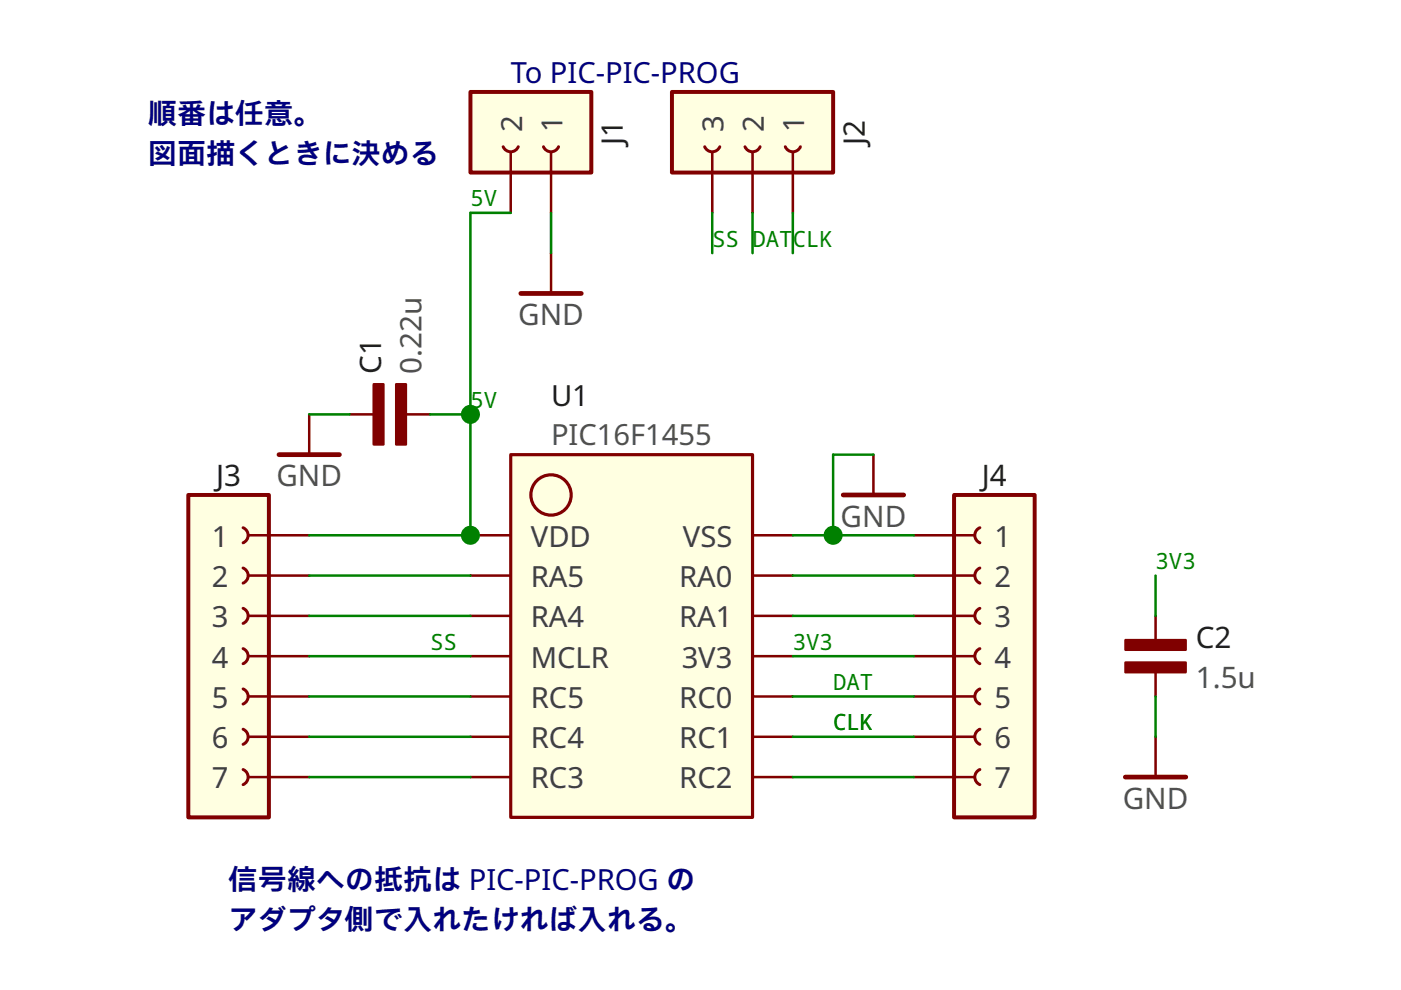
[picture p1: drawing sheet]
<svg xmlns="http://www.w3.org/2000/svg" width="297mm" height="210mm" viewBox="0 0 297 210" stroke-linecap="round" stroke-linejoin="round" font-family="sans-serif">
<path d="M59.1 96.4h12.9" fill="none" stroke="#800000" stroke-width="1"/>
<path d="M65.6 87.9v8.5" fill="none" stroke="#800000" stroke-width=".53"/>
<g fill="#ffffe1" stroke="#800000" stroke-width=".67">
<path d="M108.3 96.4h51.3v76.9h-51.3z" fill-rule="evenodd"/>
<circle cx="116.8" cy="104.9" r="4.3"/>
</g>
<g fill="none" stroke="#800000" stroke-width=".53">
<path d="M74.1 87.9h5.1M86.1 87.9h5.1M99.7 113.5h8.6M159.6 113.5h8.5M99.7 130.6h8.6M99.7 139.1h8.6M99.7 122h8.6M159.6 130.6h8.5M159.6 139.1h8.5M159.6 122h8.5M99.7 156.2h8.6M99.7 147.7h8.6"/>
<path d="M159.6 156.2h8.5M159.6 147.7h8.5M245 156.2v8.6M99.7 164.8h8.6M159.6 164.8h8.5"/>
</g>
<g fill="#800000" stroke="#800000" stroke-width=".5">
<path d="M79.2 81.5h2.1v12.7h-2.1z" fill-rule="evenodd"/>
<path d="M84 81.5h2.1v12.7h-2.1z" fill-rule="evenodd"/>
</g>
<path d="M238.6 164.8h12.8" fill="none" stroke="#800000" stroke-width="1"/>
<path d="M99.7 19.5h25.7v17.1h-25.7z" fill-rule="evenodd" fill="#ffffe1" stroke="#800000" stroke-width=".84"/>
<path d="M106.7 31.1a1.73 1.73 0 0 0 1.6 1.1 1.73 1.73 0 0 0 1.6-1.1M115.2 31.1a1.73 1.73 0 0 0 1.6 1.1 1.73 1.73 0 0 0 1.6-1.1" fill="none" stroke="#800000" stroke-width=".63"/>
<path d="M108.3 32.3v12.8M116.8 32.3v12.8" fill="none" stroke="#800000" stroke-width=".53"/>
<path d="M142.5 19.5h34.1v17.1h-34.1z" fill-rule="evenodd" fill="#ffffe1" stroke="#800000" stroke-width=".84"/>
<path d="M149.4 31.1a1.73 1.73 0 0 0 1.6 1.1 1.73 1.73 0 0 0 1.6-1.1M158 31.1a1.73 1.73 0 0 0 1.6 1.1 1.73 1.73 0 0 0 1.6-1.1M166.5 31.1a1.73 1.73 0 0 0 1.6 1.1 1.73 1.73 0 0 0 1.6-1.1" fill="none" stroke="#800000" stroke-width=".63"/>
<path d="M151 32.3v12.8M159.6 32.3v12.8M168.1 32.3v12.8M116.8 53.7v8.5" fill="none" stroke="#800000" stroke-width=".53"/>
<path d="M110.4 62.2h12.8" fill="none" stroke="#800000" stroke-width="1"/>
<path d="M202.3 104.9h17.1v68.4h-17.1z" fill-rule="evenodd" fill="#ffffe1" stroke="#800000" stroke-width=".84"/>
<path d="M207.8 111.9a1.73 1.73 0 0 0-1.1 1.6 1.73 1.73 0 0 0 1.1 1.6M207.8 120.4a1.73 1.73 0 0 0-1.1 1.6 1.73 1.73 0 0 0 1.1 1.6M207.8 129a1.73 1.73 0 0 0-1.1 1.6 1.73 1.73 0 0 0 1.1 1.6M207.8 137.5a1.73 1.73 0 0 0-1.1 1.6 1.73 1.73 0 0 0 1.1 1.6M207.8 146.1a1.73 1.73 0 0 0-1.1 1.6 1.73 1.73 0 0 0 1.1 1.6M207.8 154.6a1.73 1.73 0 0 0-1.1 1.6 1.73 1.73 0 0 0 1.1 1.6M207.8 163.2a1.73 1.73 0 0 0-1.1 1.6 1.73 1.73 0 0 0 1.1 1.6" fill="none" stroke="#800000" stroke-width=".63"/>
<path d="M193.7 113.5h12.9M193.7 139.1h12.9M193.7 122h12.9M193.7 130.6h12.9M193.7 156.2h12.9M193.7 147.7h12.9M193.7 164.8h12.9" fill="none" stroke="#800000" stroke-width=".53"/>
<path d="M39.9 104.9h17.1v68.4h-17.1z" fill-rule="evenodd" fill="#ffffe1" stroke="#800000" stroke-width=".84"/>
<path d="M51.5 111.9a1.73 1.73 0 0 1 1.1 1.6 1.73 1.73 0 0 1-1.1 1.6M51.5 120.4a1.73 1.73 0 0 1 1.1 1.6 1.73 1.73 0 0 1-1.1 1.6M51.5 129a1.73 1.73 0 0 1 1.1 1.6 1.73 1.73 0 0 1-1.1 1.6M51.5 137.5a1.73 1.73 0 0 1 1.1 1.6 1.73 1.73 0 0 1-1.1 1.6M51.5 146.1a1.73 1.73 0 0 1 1.1 1.6 1.73 1.73 0 0 1-1.1 1.6M51.5 154.6a1.73 1.73 0 0 1 1.1 1.6 1.73 1.73 0 0 1-1.1 1.6M51.5 163.2a1.73 1.73 0 0 1 1.1 1.6 1.73 1.73 0 0 1-1.1 1.6" fill="none" stroke="#800000" stroke-width=".63"/>
<path d="M185.2 96.4v8.5M52.7 113.5h12.9M52.7 139.1h12.9M52.7 122h12.9M52.7 130.6h12.9M245 130.6v5.1M52.7 156.2h12.9M52.7 147.7h12.9M245 142.5v5.2M52.7 164.8h12.9" fill="none" stroke="#800000" stroke-width=".53"/>
<path d="M178.8 104.9h12.8" fill="none" stroke="#800000" stroke-width="1"/>
<g fill="#800000" stroke="#800000" stroke-width=".5">
<path d="M238.6 135.7h12.8v2.1h-12.8z" fill-rule="evenodd"/>
<path d="M238.6 140.5h12.8v2h-12.8z" fill-rule="evenodd"/>
</g>
<g fill="none" stroke="#008000" stroke-width=".53">
<path d="M108.3 45.1h-8.6v68.4h-34.1M116.8 45.1v8.6M151 45.1v8.6M159.6 45.1v8.6M168.1 45.1v8.6M65.6 87.9h8.5M91.2 87.9h8.5M185.2 96.4h-8.6v17.1M168.1 113.5h25.6M65.6 130.6h34.1M65.6 139.1h34.1M65.6 122h34.1"/>
<path d="M168.1 130.6h25.6M168.1 139.1h25.6M168.1 122h25.6M245 122v8.6M65.6 156.2h34.1M65.6 147.7h34.1M168.1 156.2h25.6M168.1 147.7h25.6M245 147.7v8.5M65.6 164.8h34.1M168.1 164.8h25.6"/>
</g>
<g fill="#008000">
<circle cx="99.7" cy="113.5" r="2.02"/>
<circle cx="176.6" cy="113.5" r="2.02"/>
<circle cx="99.7" cy="87.9" r="2.02"/>
</g>
<g font-size="6.3" fill="#202020">
<text x="132.1" y="30.7" transform="rotate(-90 132.1 30.7)">J1</text>
<text x="183.3" y="30.7" transform="rotate(-90 183.3 30.7)">J2</text>
<text x="80.8" y="79.3" transform="rotate(-90 80.8 79.3)">C1</text>
<text x="45.8" y="103.1">J3</text>
<text x="208.2" y="103.1">J4</text>
<text x="253.5" y="137.3">C2</text>
</g>
<g font-size="6.3" fill="#505050">
<text x="109.9" y="68.9">GND</text>
<text x="89.4" y="79.3" transform="rotate(-90 89.4 79.3)">0.22u</text>
<text x="58.6" y="103.1">GND</text>
<text x="178.2" y="111.7">GND</text>
<text x="253.5" y="145.8">1.5u</text>
<text x="238.1" y="171.5">GND</text>
</g>
<g font-size="6.2" fill="#000080">
<text x="108.3" y="17.7">To PIC-PIC-PROG</text>
<text x="31.4" y="26.3">順番は任意。</text>
<text x="31.4" y="34.8">図面描くときに決める</text>
<text x="48.5" y="188.6">信号線への抵抗は PIC-PIC-PROG の</text>
<text x="48.5" y="197.1">アダプタ側で入れたければ入れる。</text>
</g>
<g font-size="6.2" fill="#404040">
<text x="110.7" y="28" transform="rotate(-90 110.7 28)">2</text>
<text x="119.2" y="28" transform="rotate(-90 119.2 28)">1</text>
<text x="153.4" y="28" transform="rotate(-90 153.4 28)">3</text>
<text x="162" y="28" transform="rotate(-90 162 28)">2</text>
<text x="170.5" y="28" transform="rotate(-90 170.5 28)">1</text>
<text x="44.9" y="115.9">1</text>
<text x="112.6" y="115.9">VDD</text>
<text x="144.8" y="115.9">VSS</text>
<text x="210.8" y="115.9">1</text>
<text x="44.9" y="124.4">2</text>
<text x="112.6" y="124.4">RA5</text>
<text x="144" y="124.4">RA0</text>
<text x="210.8" y="124.4">2</text>
<text x="44.9" y="133">3</text>
<text x="112.6" y="133">RA4</text>
<text x="144" y="133">RA1</text>
<text x="210.8" y="133">3</text>
<text x="44.9" y="141.5">4</text>
<text x="112.6" y="141.5">MCLR</text>
<text x="144.5" y="141.5">3V3</text>
<text x="210.8" y="141.5">4</text>
<text x="44.9" y="150.1">5</text>
<text x="112.6" y="150.1">RC5</text>
<text x="144" y="150.1">RC0</text>
<text x="210.8" y="150.1">5</text>
<text x="44.9" y="158.6">6</text>
<text x="112.6" y="158.6">RC4</text>
<text x="144" y="158.6">RC1</text>
<text x="210.8" y="158.6">6</text>
<text x="44.9" y="167.2">7</text>
<text x="112.6" y="167.2">RC3</text>
<text x="144" y="167.2">RC2</text>
<text x="210.8" y="167.2">7</text>
</g>
<text font-size="6.2" fill="#202020" x="116.8" y="86">U1</text>
<text font-size="6.2" fill="#505050" x="116.8" y="94.5">PIC16F1455</text>
<g font-size="4.7" fill="#008000">
<text x="99.7" y="43.7">5V</text>
<text x="151" y="52.3">SS</text>
<text x="159.6" y="52.3">DAT</text>
<text x="168.1" y="52.3">CLK</text>
<text x="99.7" y="86.5">5V</text>
<text x="245" y="120.6">3V3</text>
<text x="91.2" y="137.7">SS</text>
<text x="168.1" y="137.7">3V3</text>
<text x="176.6" y="146.3">DAT</text>
<text x="176.6" y="154.8">CLK</text>
</g>
</svg>
